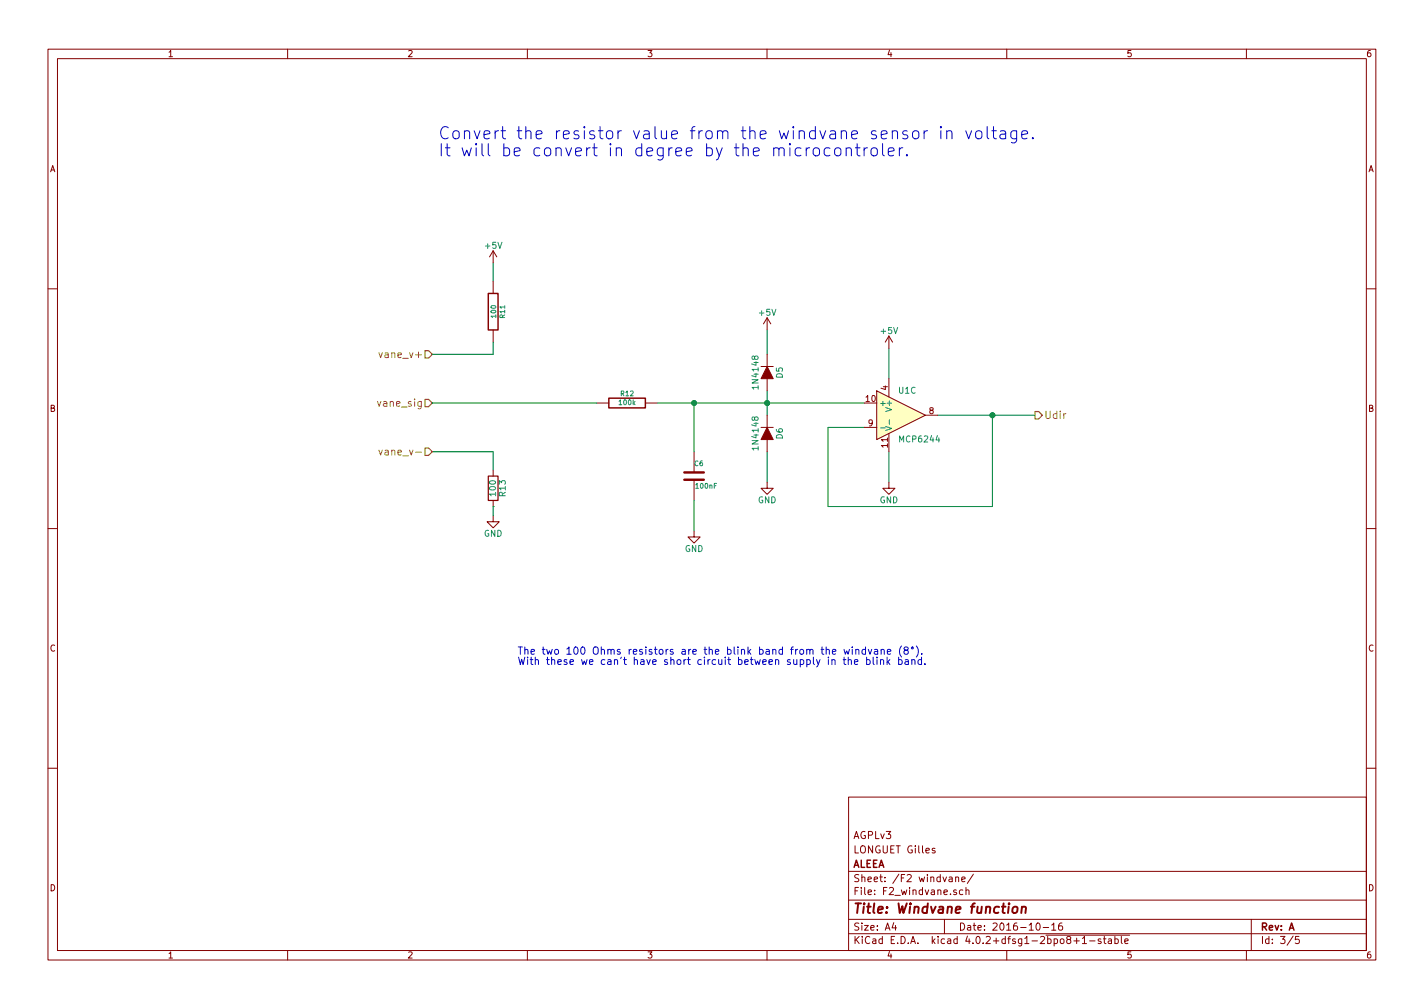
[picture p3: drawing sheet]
EESchema Schematic File Version 2
LIBS:shield-rescue
LIBS:power
LIBS:device
LIBS:transistors
LIBS:conn
LIBS:linear
LIBS:regul
LIBS:74xx
LIBS:cmos4000
LIBS:adc-dac
LIBS:memory
LIBS:xilinx
LIBS:microcontrollers
LIBS:dsp
LIBS:microchip
LIBS:analog_switches
LIBS:motorola
LIBS:texas
LIBS:intel
LIBS:audio
LIBS:interface
LIBS:digital-audio
LIBS:philips
LIBS:display
LIBS:cypress
LIBS:siliconi
LIBS:opto
LIBS:atmel
LIBS:contrib
LIBS:valves
LIBS:shield-cache
EELAYER 25 0
EELAYER END
$Descr A4 11693 8268
encoding utf-8
Sheet 3 5
Title "Windvane function"
Date "2016-10-16"
Rev "A"
Comp "ALEEA"
Comment1 "LONGUET Gilles"
Comment2 "AGPLv3"
Comment3 ""
Comment4 ""
$EndDescr
$Comp
L R-RESCUE-Windlogger R11
U 1 1
P 4050 2550
F 0 "R11" V 4130 2550 40  0000 C CNN
F 1 "100" V 4057 2551 40  0000 C CNN
F 2 "Discret:R3-LARGE_PADS" V 3980 2550 30  0001 C CNN
F 3 "~" H 4050 2550 30  0000 C CNN
F 4 "0.125W" V 4050 2550 60  0001 C CNN "Puissance"
F 5 "1%" V 4050 2550 60  0001 C CNN "Tolérance"
	1    4050 2550
	1    0    0    -1  
$EndComp
$Comp
L C-RESCUE-Windlogger C6
U 1 1
P 5700 3900
F 0 "C6" H 5700 4000 40  0000 L CNN
F 1 "100nF" H 5706 3815 40  0000 L CNN
F 2 "Capacitors_ThroughHole:C_Rect_L7_W2.5_P5" H 5738 3750 30  0001 C CNN
F 3 "~" H 5700 3900 60  0000 C CNN
F 4 "25V" H 5700 3900 60  0001 C CNN "Tension"
	1    5700 3900
	1    0    0    -1  
$EndComp
Wire Wire Line
	4050 2150 4050 2300
Wire Wire Line
	7700 3400 8500 3400
Wire Wire Line
	5700 3300 5700 3700
Wire Wire Line
	5700 4350 5700 4100
Wire Wire Line
	7300 2850 7300 3100
Wire Wire Line
	7300 3700 7300 3950
Text HLabel 8500 3400 2    60   Output ~ 0
Udir
Text HLabel 3550 2900 0    60   Input ~ 0
vane_v+
Text HLabel 3550 3300 0    60   Input ~ 0
vane_sig
$Comp
L R-RESCUE-Windlogger R12
U 1 1
P 5150 3300
F 0 "R12" V 5230 3300 40  0000 C CNN
F 1 "100k" V 5157 3301 40  0000 C CNN
F 2 "Discret:R3-LARGE_PADS" V 5080 3300 30  0001 C CNN
F 3 "~" H 5150 3300 30  0000 C CNN
F 4 "0.125W" V 5150 3300 60  0001 C CNN "Puissance"
F 5 "1%" V 5150 3300 60  0001 C CNN "Tolérance"
	1    5150 3300
	0    -1   -1   0   
$EndComp
Wire Wire Line
	3550 3300 4900 3300
Wire Wire Line
	5400 3300 7100 3300
Wire Wire Line
	8150 4150 8150 3400
Connection ~ 8150 3400
Connection ~ 5700 3300
Wire Wire Line
	4050 2900 4050 2800
Wire Wire Line
	3550 2900 4050 2900
Wire Wire Line
	3550 3700 4050 3700
Text HLabel 3550 3700 0    60   Input ~ 0
vane_v-
Wire Wire Line
	6800 3500 7100 3500
Wire Wire Line
	6800 3500 6800 4150
Wire Wire Line
	6800 4150 8150 4150
Wire Wire Line
	6300 2700 6300 2900
Wire Wire Line
	6300 3200 6300 3400
Connection ~ 6300 3300
Wire Wire Line
	6300 3700 6300 3950
$Comp
L +5V #PWR034
U 1 1
P 7300 2850
F 0 "#PWR034" H 7300 2700 50  0001 C CNN
F 1 "+5V" H 7300 2990 50  0000 C CNN
F 2 "" H 7300 2850 50  0000 C CNN
F 3 "" H 7300 2850 50  0000 C CNN
	1    7300 2850
	1    0    0    -1  
$EndComp
$Comp
L +5V #PWR035
U 1 1
P 4050 2150
F 0 "#PWR035" H 4050 2000 50  0001 C CNN
F 1 "+5V" H 4050 2290 50  0000 C CNN
F 2 "" H 4050 2150 50  0000 C CNN
F 3 "" H 4050 2150 50  0000 C CNN
	1    4050 2150
	1    0    0    -1  
$EndComp
$Comp
L +5V #PWR036
U 1 1
P 6300 2700
F 0 "#PWR036" H 6300 2550 50  0001 C CNN
F 1 "+5V" H 6300 2840 50  0000 C CNN
F 2 "" H 6300 2700 50  0000 C CNN
F 3 "" H 6300 2700 50  0000 C CNN
	1    6300 2700
	1    0    0    -1  
$EndComp
$Comp
L R R13
U 1 1
P 4050 4000
F 0 "R13" V 4130 4000 50  0000 C CNN
F 1 "100" V 4050 4000 50  0000 C CNN
F 2 "Discret:R3-LARGE_PADS" V 3980 4000 50  0001 C CNN
F 3 "" H 4050 4000 50  0000 C CNN
	1    4050 4000
	1    0    0    -1  
$EndComp
Wire Wire Line
	4050 3700 4050 3850
Wire Wire Line
	4050 4150 4050 4150
Text Notes 3600 1275 0    100  ~ 0
Convert the resistor value from the windvane sensor in voltage. \nIt will be convert in degree by the microcontroler.
Text Notes 4250 5450 0    60   ~ 0
The two 100 Ohms resistors are the blink band from the windvane (8°).\nWith these we can't have short circuit between supply in the blink band.
$Comp
L GND #PWR037
U 1 1
P 4050 4225
F 0 "#PWR037" H 4050 3975 50  0001 C CNN
F 1 "GND" H 4050 4075 50  0000 C CNN
F 2 "" H 4050 4225 50  0000 C CNN
F 3 "" H 4050 4225 50  0000 C CNN
	1    4050 4225
	1    0    0    -1  
$EndComp
Wire Wire Line
	4050 4225 4050 4150
$Comp
L GND #PWR038
U 1 1
P 5700 4350
F 0 "#PWR038" H 5700 4100 50  0001 C CNN
F 1 "GND" H 5700 4200 50  0000 C CNN
F 2 "" H 5700 4350 50  0000 C CNN
F 3 "" H 5700 4350 50  0000 C CNN
	1    5700 4350
	1    0    0    -1  
$EndComp
$Comp
L GND #PWR039
U 1 1
P 6300 3950
F 0 "#PWR039" H 6300 3700 50  0001 C CNN
F 1 "GND" H 6300 3800 50  0000 C CNN
F 2 "" H 6300 3950 50  0000 C CNN
F 3 "" H 6300 3950 50  0000 C CNN
	1    6300 3950
	1    0    0    -1  
$EndComp
$Comp
L GND #PWR040
U 1 1
P 7300 3950
F 0 "#PWR040" H 7300 3700 50  0001 C CNN
F 1 "GND" H 7300 3800 50  0000 C CNN
F 2 "" H 7300 3950 50  0000 C CNN
F 3 "" H 7300 3950 50  0000 C CNN
	1    7300 3950
	1    0    0    -1  
$EndComp
$Comp
L D D5
U 1 1
P 6300 3050
F 0 "D5" H 6300 3150 50  0000 C CNN
F 1 "1N4148" H 6300 2950 50  0000 C CNN
F 2 "Discret:DO-35" H 6300 3050 50  0001 C CNN
F 3 "" H 6300 3050 50  0000 C CNN
	1    6300 3050
	0    1    1    0   
$EndComp
$Comp
L D D6
U 1 1
P 6300 3550
F 0 "D6" H 6300 3650 50  0000 C CNN
F 1 "1N4148" H 6300 3450 50  0000 C CNN
F 2 "Discret:DO-35" H 6300 3550 50  0001 C CNN
F 3 "" H 6300 3550 50  0000 C CNN
	1    6300 3550
	0    1    1    0   
$EndComp
$Comp
L MCP6004 U1
U 3 1
P 7400 3400
F 0 "U1" H 7450 3600 50  0000 C CNN
F 1 "MCP6244" H 7550 3200 50  0000 C CNN
F 2 "Housings_DIP:DIP-14_W7.62mm_LongPads" H 7350 3500 50  0001 C CNN
F 3 "" H 7450 3600 50  0000 C CNN
	3    7400 3400
	1    0    0    -1  
$EndComp
$EndSCHEMATC
